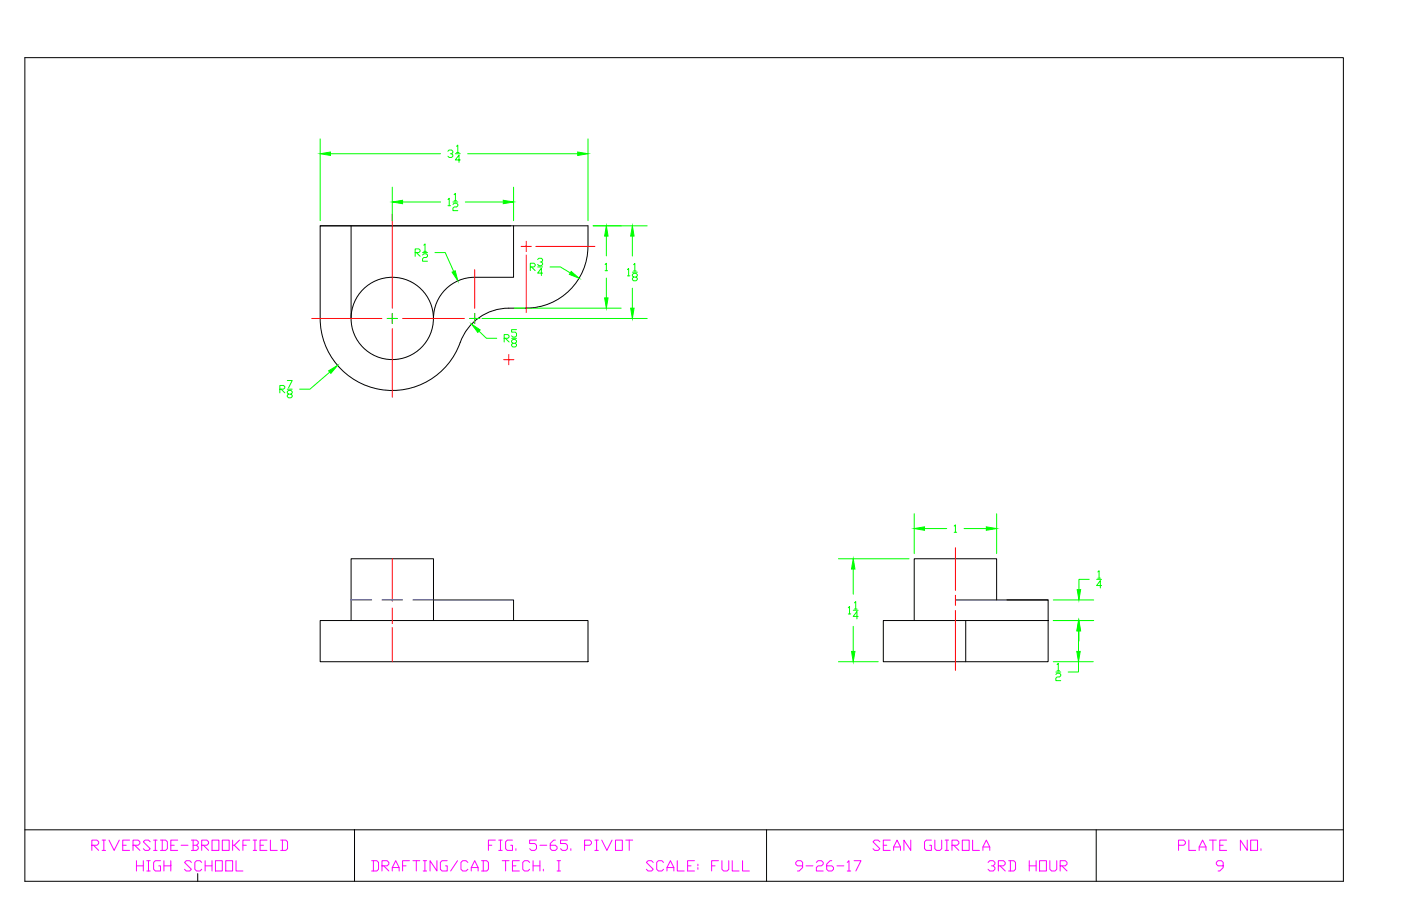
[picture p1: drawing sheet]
<svg xmlns="http://www.w3.org/2000/svg" width="432mm" height="279mm" viewBox="0 0 432 279" stroke-linecap="round" stroke-linejoin="round" font-family="sans-serif">
<!-- layer: Boarder Line -->
<path d="M7.7 17.8h406.3v254h-406.3M7.7 255.9h406.3M109.3 255.9v15.9M236.3 255.9v15.9M337.9 255.9v15.9" fill="none" stroke="#000" stroke-width=".31"/>
<!-- layer: Title Block -->
<path d="M377 267h-1.6l-.5-.5v-.5l.5-.6h1.1l.5 .6v1.5l-1.1 1.1h-.5" fill="none" stroke="#f0f" stroke-width=".31"/>
<!-- layer: 0 -->
<g fill="none" stroke="#000" stroke-width=".31">
<path d="M7.7 17.8v254M98.7 69.6h58.7M108.2 69.6v28.6M158.3 69.6v15.9h-12a12.7 12.7 0 0 0-12.7 12.7M98.7 98.2a22.3 22.3 0 0 0 19.2 22 22.3 22.3 0 0 0 24.5-15.9 15.9 15.9 0 0 1 14.4-9.3 29 29 0 0 0 12-1.2 19.1 19.1 0 0 0 12.4-17.8v-6.4h-82.5v28.6M98.7 191.4h82.5v12.7h-82.5zM108.2 191.4v-19.1h25.4v19.1M133.6 185h24.7v6.4M294.5 185h28.5M297.6 191.4v12.7M307.2 185v-12.7h-25.4v19.1M310.3 185h12.7v6.4h-50.8v12.7h50.8v-12.7"/>
<circle cx="120.9" cy="98.2" r="12.7"/>
</g>
<!-- layer: Center Lines -->
<g fill="none" stroke="#f00" stroke-width=".31">
<path d="M120.9 66v29M160.6 76h3.2M162.2 74.4v3.2M162.2 78.6v17.8M165.2 76h18.2M96.1 98.2h21.6M119.3 98.2h3.2M120.9 96.6v3.2M124.1 98.2h19M144.7 98.2h3.2M146.3 83.2v11.9M146.3 96.6v3.2"/>
<path d="M120.9 101.4v21.1M155.2 110.9h3.2M156.8 109.3v3.2M120.9 172.3v13.1M294.5 168.9v13.2M120.9 187.5v4.8M120.9 193.5v10.6M294.5 183.6v3.1M294.5 188.3v18.4"/>
</g>
<!-- layer: Dimension -->
<g fill="none" stroke="#0f0" stroke-width=".31">
<path d="M98.7 42.8v25.3M101.9 47.4h33.9M120.9 57.7v10.4M138 46.7l.4-.4h.8l.4 .4v.3l-.4 .4h-.4M139.2 47.4l.4 .4v.4l-.4 .4h-.8l-.4-.4M140.3 47.4h1.6M140.7 45.1l.4-.4v2.3M140.7 47h.8M141.9 49.3h-1.6l1.2-1.5v2.3M144.1 47.4h34M158.3 57.7v10.4M181.2 42.8v25.3"/>
<path d="M124.1 62.3h11.7M128 77.9h1.1l.4-.4v-.4l-.4-.3h-1.1v2.2M128.3 77.9l1.2 1.1M130.2 78.7l.4-.4h.8l.4 .4v.3l-.4 .4h-.8l-.4 .4v.8h1.6M130.2 77.9h1.6M130.6 75.6l.4-.4v2.3M130.6 77.5h.8M134 77.9h3.2l2.6 5.8M138.1 61.5l.4-.3v2.2M138.1 63.4h.7M139.6 63.1l.4-.4h.7l.4 .4v.3l-.4 .4h-.7l-.4 .4v.8h1.5M139.6 62.3h1.5"/>
<path d="M140 60l.4-.4v2.3M140 61.9h.7M143.4 62.3h11.7M182.8 69.6h16.7M186.9 72.8v6.1M194.9 72.8v6.2M119.4 98.2h3M120.9 96.7v3M144.8 98.2h3M146.3 96.7v3M148.5 98.2h51M158.4 95h33.1"/>
<path d="M163.4 82.3h1.2l.4-.4v-.3l-.4-.4h-1.2v2.3M163.8 82.3l1.2 1.2M165.7 80l.4-.3h.8l.3 .3v.4l-.3 .4h-.4M165.7 82.3h1.5M166.9 80.8l.3 .4v.4l-.3 .3h-.8l-.4-.3M167.2 84.2h-1.5l1.2-1.5v2.3M169.5 82.3h3.2l3.1 1.9M186.5 81.6l.4-.4v2.3M186.5 83.5h.8M186.9 85.8v6.1M193.4 83.2l.4-.4v2.3M193.4 85.1h.7"/>
<path d="M194.9 88.9v6.1M194.9 83.9h1.5M195.3 81.6l.4-.3v2.2M195.3 85.4l-.4-.3v-.4l.4-.4h.7l.4 .4v.4l-.4 .3h-.7l-.4 .4v.4l.4 .4h.7l.4-.4v-.4l-.4-.4M195.3 83.5h.7M88.5 117.3h1.6l-1.2 2.3M101.6 114.8l-6.1 5.2h-3.1M147.6 102.1l2.3 2.2h3.2M155.4 104.3h1.1l.4-.4v-.3l-.4-.4h-1.1v2.3M155.8 104.3l1.1 1.2M157.7 104.3h1.5M158.1 105.9l-.4-.4v-.4l.4-.4h.7l.4 .4v.4l-.4 .4h-.7l-.4 .3v.4l.4 .4h.7l.4-.4v-.4l-.4-.3"/>
<path d="M159.2 101.7h-1.5v.7h1.1l.4 .4v.8l-.4 .3h-.7l-.4-.3M86.3 120h1.1l.4-.4v-.3l-.4-.4h-1.1v2.3M86.6 120l1.2 1.2M88.5 120h1.6M88.9 121.5l-.4-.3v-.4l.4-.4h.8l.4 .4v.4l-.4 .3h-.8l-.4 .4v.4l.4 .4h.8l.4-.4v-.4l-.4-.4M281.8 158.4v12.3M307.2 158.4v12.3M258.4 172.3h21.8M263 175.5v7.7M284.9 163h6.9M294.1 162.2l.4-.3v2.2M294.1 164.1h.8"/>
<path d="M297.1 163h6.9M335.7 178.7h-3.2v3.1M338 178.7h1.5M338.4 176.4l.4-.4v2.3M338.4 178.3h.7M261.5 187.4l.3-.4v2.3M261.5 189.3h.7M263 193.1v7.8M263 188.2h1.5M263.4 185.9l.3-.4v2.3M263.4 187.8h.7M264.5 190.1h-1.5l1.1-1.5v2.3"/>
<path d="M324.6 191.4h12.5M324.6 185h12.5M332.4 194.5v6.4M332.5 194.5v3.2M339.5 180.6h-1.5l1.1-1.6v2.3M258.4 204.1h12.3M324.6 204.1h12.4M325.4 208l.4-.4h.8l.3 .4v.4l-.3 .4h-.8l-.4 .3v.8h1.5M325.4 207.2h1.5M325.8 205l.4-.4v2.3M325.8 206.9h.8M332.4 204.1v3.1h-3.2"/>
</g>
<g fill="#0f0" stroke="#0f0" stroke-width=".31">
<path d="M186.4 91.9h1l-.5 3.1z"/>
<path d="M186.9 69.6l.5 3.2h-1z"/>
<path d="M194.4 95h1l-.5 3.2z"/>
<path d="M194.9 69.6l.5 3.2h-1z"/>
<path d="M120.9 62.3l3.2-.5v1z"/>
<path d="M155.1 61.8l3.2 .5-3.2 .5z"/>
<path d="M98.7 47.4l3.2-.5v1z"/>
<path d="M178.1 46.9l3.1 .5-3.1 .5z"/>
<path d="M281.8 163l3.1-.5v1z"/>
<path d="M304 162.5l3.2 .5-3.2 .5z"/>
<path d="M263 172.3l.5 3.2h-1.1z"/>
<path d="M262.4 200.9h1.1l-.5 3.2z"/>
<path d="M332.4 191.4l.5 3.1h-1z"/>
<path d="M331.9 200.9h1l-.5 3.2z"/>
<path d="M332.5 191.4l.6 3.1h-1.1z"/>
<path d="M332 181.8h1.1l-.6 3.2z"/>
<path d="M176 83.7l2.5 2.1-3-1.2z"/>
<path d="M145.3 99.9l2.7 1.8-.7 .8z"/>
<path d="M139.3 83.9l1-.4 .8 3.1z"/>
<path d="M101.3 114.4l2.7-1.7-2 2.4z"/>
</g>
<!-- layer: Hidden Lines -->
<path d="M108.2 185h6.4M117.7 185h6.4M127.3 185h6.3" fill="none" stroke="#00f" stroke-width=".31"/>
<g font-size="6.6" fill="#f0f">
<text x="27.5" y="263.5">RIVERSIDE-BROOKFIELD</text>
<text x="149.6" y="263.5">FIG. 5-65. PIVOT</text>
<text x="268.1" y="263.5">SEAN GUIROLA</text>
<text x="362.3" y="263.5">PLATE NO.</text>
<text x="41.3" y="269.9">HIGH SCHOOL</text>
<text x="113.6" y="269.9">DRAFTING/CAD TECH. I SCALE: FULL</text>
<text x="244.5" y="269.9">9-26-17 3RD HOUR</text>
</g>
<text font-size="2.6" x="108.3" y="257.2">XX</text>
</svg>
